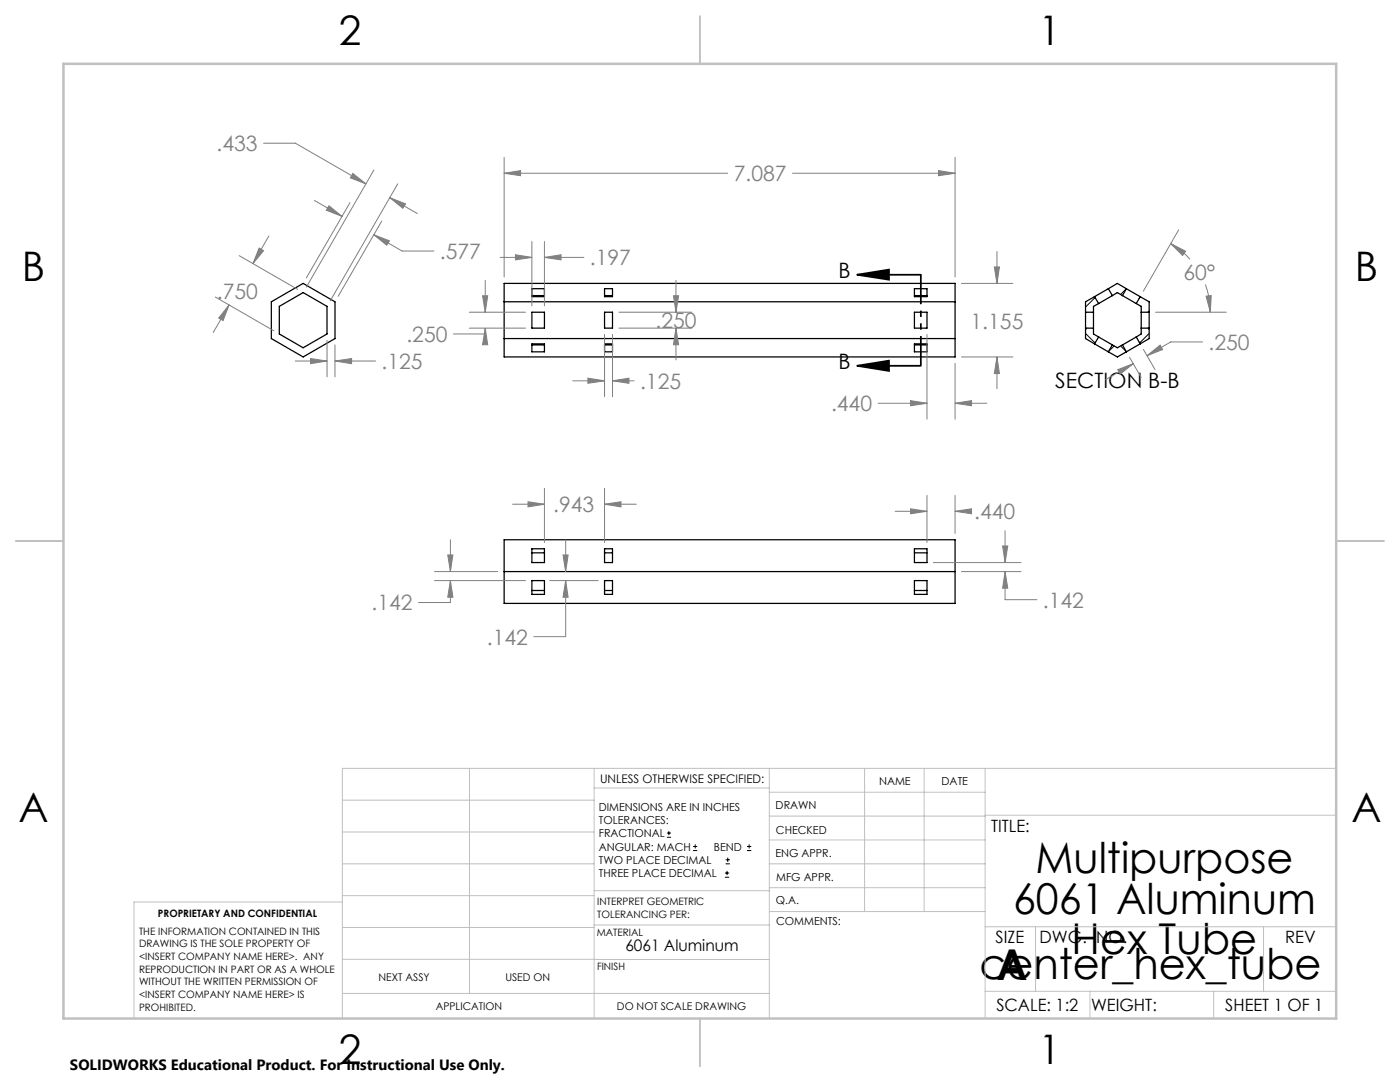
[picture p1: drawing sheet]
<svg xmlns="http://www.w3.org/2000/svg" width="279mm" height="216mm" viewBox="0 0 279 216" stroke-linecap="round" stroke-linejoin="round" font-family="sans-serif">
<g fill="none" stroke="#000" stroke-width=".25">
<path d="M100.6 56.6h90v14.6h-90zM106.2 57.6h2.5v1.6h-2.5zM106.2 59h2.5M120.6 57.6h1.6v1.6h-1.6zM120.6 59h1.6M182.5 57.6h2.5v1.6h-2.5zM182.5 59h2.5M218.4 59.2l-1.8 1v7.4l1.8 1M218.4 59.2l.9 1.4M221.2 57.6l.8 1.4M221.2 57.6l1.8-1 1.8 1M221.2 57.6l-2.8 1.6"/>
<path d="M222 59l1-.6 1 .6M222 59l-2.7 1.6M224 59l2.8 1.6M224.8 57.6l-.8 1.4M224.8 57.6l2.7 1.6M227.5 59.2l1.8 1v7.4l-1.8 1M227.5 59.2l-.7 1.4M54.2 60.2l6.3-3.6 6.4 3.6v7.4l-6.4 3.6-6.3-3.6zM55.7 61.1l4.8-2.7 4.8 2.7v5.5l-4.8 2.8-4.8-2.8zM100.6 60.2h90M100.6 67.6h90M106.2 62.3h2.5v3.2h-2.5z"/>
<path d="M106.2 68.6h2.5v1.6h-2.5zM106.2 68.8h2.5M120.6 62.3h1.6v3.2h-1.6zM120.6 68.6h1.6v1.6h-1.6zM120.6 68.8h1.6M182.5 62.3h2.5v3.2h-2.5zM182.5 68.6h2.5v1.6h-2.5zM182.5 68.8h2.5M216.6 65.5h1.6M216.6 62.3h1.6M218.4 68.6l2.8 1.6M219.3 67.2l-.9 1.4"/>
<path d="M219.3 60.6l-1.1 .5v5.5l1.1 .6M219.3 67.2l2.7 1.6M221.2 70.2l1.8 1 1.8-1M222 68.8l-.8 1.4M222 68.8l1 .6 1-.6M224 68.8l.8 1.4M226.8 67.2l.7 1.4M226.8 60.6l1 .5v5.5l-1 .6M226.8 67.2l-2.8 1.6M227.5 68.6l-2.7 1.6M227.8 65.5h1.5M227.8 62.3h1.5"/>
<path d="M100.6 107.7h90v12.7h-90zM100.6 114.1h90M106.2 109.5h2.5v2.8h-2.5zM106.2 115.9h2.5v2.7h-2.5zM106.2 117.8h2.5M106.2 110.3h2.5M120.6 109.5h1.6v2.8h-1.6zM120.6 115.9h1.6v2.7h-1.6zM120.6 117.8h1.6M120.6 110.3h1.6M182.5 109.5h2.5v2.8h-2.5zM182.5 115.9h2.5v2.7h-2.5z"/>
<path d="M182.5 117.8h2.5M182.5 110.3h2.5"/>
</g>
<g fill="none" stroke="#000" stroke-width=".2">
<path d="M218.3 59.2l.4 .3M218.5 59.4l-1.9 1.9M224.8 57.6l-1.2 1.2M227.4 59.4h.1M227.6 59.2l-.3 .3M216.6 66.5l1.9 1.9M216.9 65.5l-.3 .3M218.7 68.2l-.4 .3M222.4 69l-1.2 1.2M223.6 69l1.2 1.2M227.3 68.2l.3 .3M229.1 65.5l.2 .3"/>
<path d="M229.3 66.5l-1.9 1.9M229.3 62.1l-.2 .2M133.1 167.1h.8M133.1 166.2h.8M133.5 165.8v.9M138.3 169.7h.8M138.3 168.9h.8M138.7 168.5v.8M144.7 175h.8M144.7 174.2h.8M144.8 172.4h.9M144.8 171.6h.9"/>
<path d="M145.1 173.8v.8M145.2 171.1v.9M149.1 169.7h.8M149.1 168.9h.8M149.5 168.5v.8"/>
</g>
<path d="M171.1 54.8l6.3-1v2zM171.1 54.8h12.7M171.1 73l6.3-1v2zM171.1 73h12.7" fill="none" stroke="#000" stroke-width=".35"/>
<g fill="none" stroke="#808080" stroke-width=".2">
<path d="M52.6 28.6h6.3l14.1 8.1M70.4 34.6l2.6 2.1-3.1-1.2zM74.6 33.9l-13.5 23.4M77.8 39.4l3.1 1.3-.5 .9zM77.8 39.4l5.5 3.2M79.4 36.7l-13.5 23.3M100.6 34.6l3.3-.6v1.1zM100.6 31.4v23.9M100.6 34.6h44.6M158.2 34.6h32.4M187.3 34l3.3 .6-3.3 .5zM190.6 31.4v23.9"/>
<path d="M43 59.3l11.6 6.7M47.7 51l11.7 6.7M51.7 49.5l.9 .5-2.1 2.6zM53.7 47.1l-3.2 5.5M62.8 40l5.5 3.2M65.7 41.1l2.6 2.1-3.2-1.3zM69.8 40.4l-8.7 15.1M74.6 46.8l3.1 1.2-.5 .9zM74.6 46.8l5.7 3.3h6.3M76.2 44.1l-8.7 15M96.3 59h1l-.5 3.3zM96.8 56v6.3"/>
<path d="M99.8 51.4h6.4M102.9 50.8l3.3 .6-3.3 .5zM106.2 48.2v12.8M108.7 51.4l3.3-.6v1.1zM108.7 48.2v12.8M108.7 51.4h7.8M134.4 59h1l-.5 3.3zM134.9 56v6.3M191.9 56.6h10.2M198.4 53.3h1.1l-.5 3.3zM199 50.2v6.4M233.6 48.6l3 1.5-.6 .9z"/>
<path d="M233.6 48.6a15.4 15.4 0 0 1 3.9 3.2M235.2 45.9l-7 12.2M240.6 56.8a16.2 16.2 0 0 1 .9 5.5M240.7 59.1l1-.1-.2 3.3zM45.7 60.9l-1.2 3.1-.9-.5zM45.7 60.9l-3.2 5.5M58.9 72h6.4M62 71.5l3.3 .5-3.3 .6zM65.3 67.9v7.3M66.9 72l3.3-.5v1.1zM66.9 68.8v6.4M66.9 72h8.1"/>
<path d="M93.7 62.3h11.2M93.7 65.5h11.2M96.8 65.5l.5 3.3h-1zM96.8 65.5v1.1h-6.3M114.3 76h6.3M117.3 75.5l3.3 .5-3.3 .5zM120.6 66.7v12.5M122.2 76l3.3-.5v1zM122.2 66.7v12.5M122.2 76h4.3M123.5 62.3h14.6M123.5 65.5h14.6"/>
<path d="M134.9 65.5l.5 3.3h-1zM134.9 65.5v6.3M181.7 79.9l3.3 .6-3.3 .5zM185 66.7v16.9M190.6 72.5v11.1M191.9 71.2h10.2M199 71.2l.5 3.3h-1.1zM199 71.2v6.4M223.1 73.8l3.1-1.2-2.6 2zM225.4 71.3l2.4 4M226.2 72.6l-5.5 3.1M228.2 69.7l2.3 4"/>
<path d="M228.9 71l2.6-2.1 .5 .8zM230.6 62.3h14.1M240 68.2h-6.4l-4.7 2.8M108.7 97.4v10.8M120.6 97.4v10.8M175.2 80.5h9.8M185 98.8v9.4M190.6 80.5l3.3-.6v1.1zM190.6 98.8v7.6M190.6 80.5h6.4M86.7 114.1h12.6M86.7 115.9h18.2"/>
<path d="M89.4 110.7h1l-.5 3.4zM89.9 115.9l.5 3.3h-1zM89.9 115.9v4.3h-6.4M89.9 107.7v6.4M102.3 100.6h6.4M105.4 100.1l3.3 .5-3.3 .5zM109.7 115.9h9.7M112.4 110.7h1l-.5 3.4zM112.9 115.9l.5 3.3h-1zM112.9 115.9v11.1h-6.4M112.9 107.7v6.4M120.6 100.6l3.3-.5v1z"/>
<path d="M120.6 100.6h6.4M178.6 102h6.4M181.7 101.5l3.3 .5-3.3 .5zM186.3 112.3h17.5M190.6 102l3.3-.5v1zM190.6 102h2.6M191.9 114.1h11.9M200.1 108.9h1l-.5 3.4zM200.6 114.1l.5 3.3h-1zM200.6 114.1v5.6h6.3M200.6 105.9v6.4"/>
</g>
<path d="M183.8 54.8v18.2" fill="none" stroke="#000" stroke-width=".35" stroke-dasharray="6.3 1.3 1.3 1.3 1.3 1.3" stroke-dashoffset=".4" stroke-linecap="butt"/>
<g fill="none" stroke="#c0c0c0" stroke-width=".2">
<path d="M68.3 159.7h50.3M93.7 153.3v44.9M118.6 153.3v49.9M118.6 157.2h34.9M153.5 153.3v49.9M153.5 158.1h43.1M172.5 153.3v28.6M184.4 153.3v28.6M196.6 153.3v49.9M266.7 153.3h-198.4v49.9M68.3 178.7h50.3M68.3 172.4h50.3"/>
<path d="M68.3 166h50.3M68.3 180h-41.6v23.2M118.6 177.7h35M153.5 167.6h43.1M153.5 162.8h43.1M153.5 172.4h43.1M153.5 177.1h43.1M196.6 162.7h70.1M68.3 198.2h85.2M68.3 191.4l85.2 .1M68.3 185.1h50.3M118.6 184.6h35"/>
<path d="M153.6 181.9h43M196.6 197.8h70.1M196.6 184.9h70.1M206.7 184.9v12.9M217.5 197.8v5.4M242.2 197.8v5.4M252.2 184.9v12.9"/>
</g>
<path d="M139.7 3.2v9.5M3.1 107.9h9.6M266.7 107.9h9.5M139.7 203.2v9.6" fill="none" stroke="#c0c0c0" stroke-width=".25"/>
<path d="M12.7 12.7h254v190.5h-254z" fill="none" stroke="#c0c0c0" stroke-width=".5"/>
<path d="M171.1 54.8l6.3-1v2zM171.1 73l6.3-1v2z" fill="#000"/>
<path d="M187.3 34l3.3 .6-3.3 .5zM100.6 34.6l3.3-.6v1.1zM199 71.2l.5 3.3h-1.1zM198.4 53.3h1.1l-.5 3.3zM102.9 50.8l3.3 .6-3.3 .5zM108.7 51.4l3.3-.6v1.1zM96.3 59h1l-.5 3.3zM96.8 65.5l.5 3.3h-1zM134.4 59h1l-.5 3.3zM134.9 65.5l.5 3.3h-1zM117.3 75.5l3.3 .5-3.3 .5zM122.2 76l3.3-.5v1zM181.7 79.9l3.3 .6-3.3 .5zM190.6 80.5l3.3-.6v1.1zM65.7 41.1l2.6 2.1-3.2-1.3zM74.6 46.8l3.1 1.2-.5 .9zM70.4 34.6l2.6 2.1-3.1-1.2zM77.8 39.4l3.1 1.3-.5 .9zM62 71.5l3.3 .5-3.3 .6zM66.9 72l3.3-.5v1.1zM51.7 49.5l.9 .5-2.1 2.6zM45.7 60.9l-1.2 3.1-.9-.5zM223.1 73.8l3.1-1.2-2.6 2zM228.9 71l2.6-2.1 .5 .8zM240.7 59.1l1-.1-.2 3.3zM233.6 48.6l3 1.5-.6 .9zM181.7 101.5l3.3 .5-3.3 .5zM190.6 102l3.3-.5v1zM200.1 108.9h1l-.5 3.4zM200.6 114.1l.5 3.3h-1zM105.4 100.1l3.3 .5-3.3 .5zM120.6 100.6l3.3-.5v1zM89.9 115.9l.5 3.3h-1zM89.4 110.7h1l-.5 3.4zM112.9 115.9l.5 3.3h-1zM112.4 110.7h1l-.5 3.4z" fill="#808080"/>
<g font-size="8.5">
<text x="206.6" y="174.2">Multipurpose</text>
<text x="202.2" y="182.3">6061 Aluminum</text>
<text x="213.9" y="190.4">Hex Tube</text>
<text x="195.5" y="195.4">center_hex_tube</text>
<text x="198.9" y="195.5">A</text>
</g>
<g font-size="8.1">
<text x="67.6" y="8.9">2</text>
<text x="207.3" y="8.9">1</text>
<text x="4.4" y="56.2">B</text>
<text x="270.4" y="56.2">B</text>
<text x="3.7" y="164.1">A</text>
<text x="269.7" y="164.1">A</text>
<text x="67.6" y="212.4">2</text>
<text x="207.3" y="212.4">1</text>
</g>
<g font-size="4.2" fill="#808080">
<text x="43.2" y="30.1">.433</text>
<text x="146.4" y="36.1">7.087</text>
<text x="87.8" y="51.7">.577</text>
<text x="117.7" y="52.9">.197</text>
<text x="43.3" y="59.6">.750</text>
<text x="236.2" y="55.8">60°</text>
<text x="130.8" y="65.4">.250</text>
<text x="193.7" y="65.7">1.155</text>
<text x="81.1" y="68.2">.250</text>
<text x="241.2" y="69.8">.250</text>
<text x="76.2" y="73.6">.125</text>
<text x="127.7" y="77.6">.125</text>
<text x="165.8" y="82">.440</text>
<text x="110.4" y="102.2">.943</text>
<text x="194.4" y="103.6">.440</text>
<text x="74.2" y="121.8">.142</text>
<text x="208.1" y="121.3">.142</text>
<text x="97.2" y="128.6">.142</text>
</g>
<g font-size="4.2">
<text x="167.3" y="55.5">B</text>
<text x="167.3" y="73.7">B</text>
<text x="210.6" y="77.5">SECTION B-B</text>
</g>
<g font-size="3.4">
<text x="197.8" y="166">TITLE:</text>
<text x="198.7" y="188.1">SIZE</text>
<text x="207.5" y="188.1">DWG. NO.</text>
<text x="256.5" y="188.2">REV</text>
<text x="198.8" y="201.7">SCALE: 1:2</text>
<text x="217.7" y="201.8">WEIGHT:</text>
<text x="244.5" y="201.7">SHEET 1 OF 1</text>
</g>
<text font-size="3.2" x="124.8" y="189.8">6061 Aluminum</text>
<text font-size="3" x="14" y="213.5">SOLIDWORKS Educational Product. For Instructional Use Only.</text>
<text font-size="2.4" x="119.8" y="156.2">UNLESS OTHERWISE SPECIFIED:</text>
<g font-size="2.2">
<text x="119.5" y="161.8">DIMENSIONS ARE IN INCHES</text>
<text x="154.8" y="161.4">DRAWN</text>
<text x="175.4" y="156.6">NAME</text>
<text x="187.9" y="156.7">DATE</text>
<text x="119.5" y="164.4">TOLERANCES:</text>
<text x="119.5" y="167.1">FRACTIONAL</text>
<text x="154.9" y="166.3">CHECKED</text>
<text x="119.5" y="169.7">ANGULAR: MACH</text>
<text x="119.5" y="172.4">TWO PLACE DECIMAL</text>
<text x="142.5" y="169.7">BEND</text>
<text x="154.8" y="171">ENG APPR.</text>
<text x="119.5" y="175">THREE PLACE DECIMAL</text>
<text x="154.9" y="175.7">MFG APPR.</text>
<text x="154.9" y="180.4">Q.A.</text>
<text x="154.9" y="184.6">COMMENTS:</text>
</g>
<g font-size="2.1">
<text x="75.5" y="195.7">NEXT ASSY</text>
<text x="100.9" y="195.7">USED ON</text>
<text x="86.9" y="201.5">APPLICATION</text>
<text x="123.1" y="201.6">DO NOT SCALE DRAWING</text>
</g>
<g font-size="2">
<text x="31.5" y="182.9">PROPRIETARY AND CONFIDENTIAL</text>
<text x="119.2" y="180.6">INTERPRET GEOMETRIC</text>
<text x="119.2" y="183.1">TOLERANCING PER:</text>
<text x="27.8" y="186.5">THE INFORMATION CONTAINED IN THIS</text>
<text x="27.8" y="189">DRAWING IS THE SOLE PROPERTY OF</text>
<text x="27.8" y="191.6">&lt;INSERT COMPANY NAME HERE&gt;. ANY</text>
<text x="119.1" y="186.7">MATERIAL</text>
<text x="27.8" y="194.1">REPRODUCTION IN PART OR AS A WHOLE</text>
<text x="27.8" y="196.6">WITHOUT THE WRITTEN PERMISSION OF</text>
<text x="119.1" y="193.5">FINISH</text>
<text x="27.8" y="199.1">&lt;INSERT COMPANY NAME HERE&gt; IS</text>
<text x="27.8" y="201.7">PROHIBITED.</text>
</g>
</svg>
